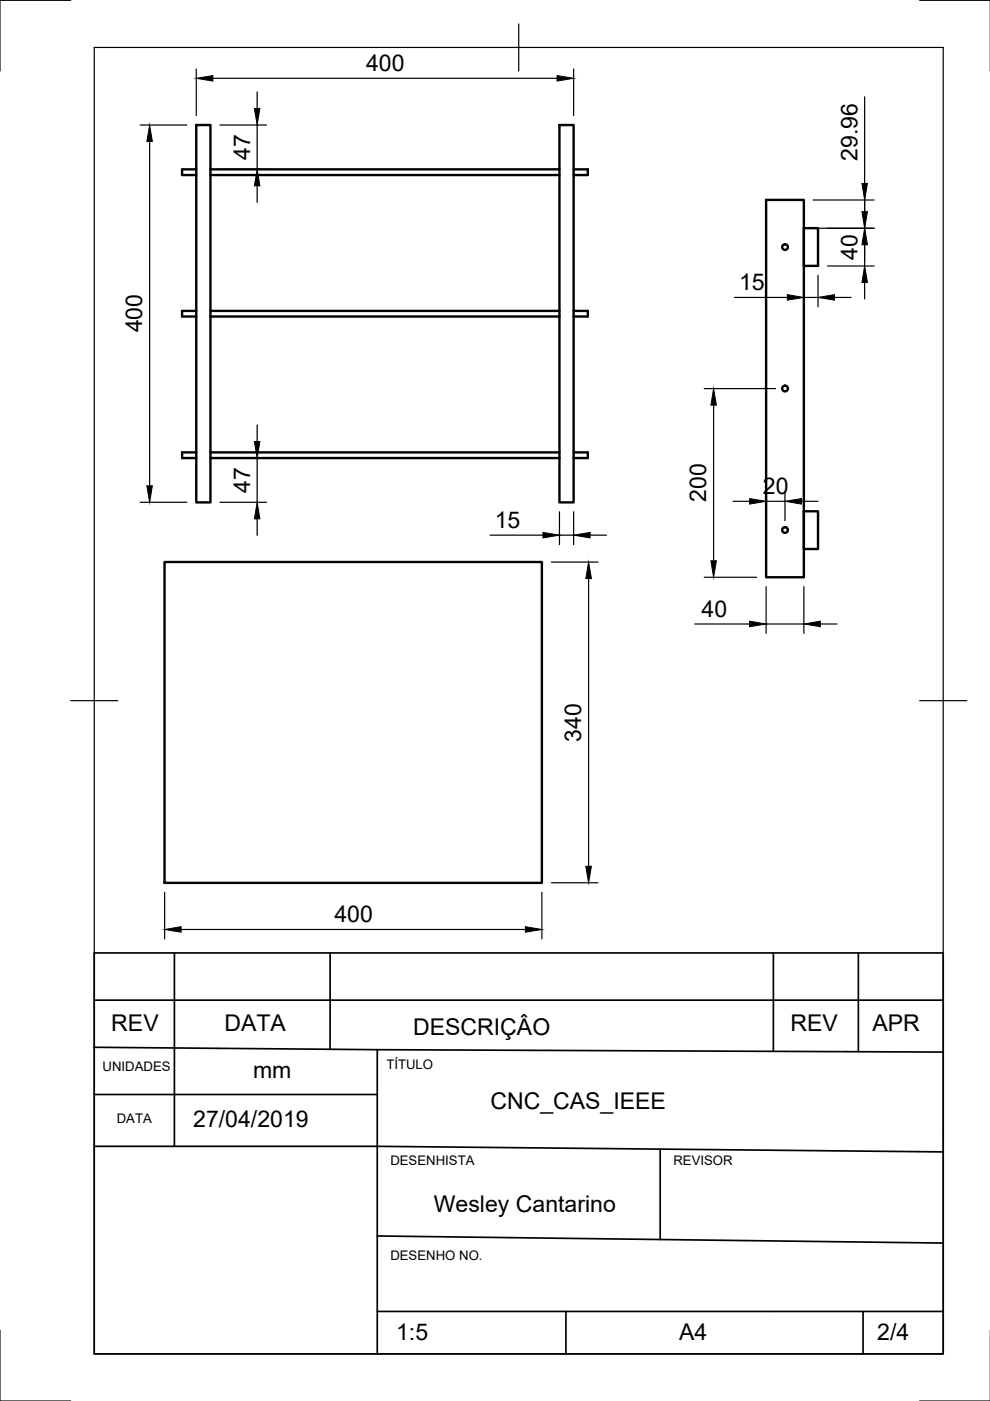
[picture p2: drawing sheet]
<svg xmlns="http://www.w3.org/2000/svg" width="210mm" height="297mm" viewBox="0 0 210 297" stroke-linecap="round" stroke-linejoin="round" font-family="sans-serif">
<!-- layer: Visible -->
<g fill="none" stroke="#000" stroke-width=".51">
<path d="M41.6 35.9h-3v1.2h3M41.6 26.5h3v80h-3zM44.6 37.1h74M44.6 35.9h74M118.6 26.5h3v80h-3zM121.6 35.9h3v1.2h-3M162.4 42.4h8v80h-8zM170.4 48.4h3v8h-3zM41.6 65.9h-3v1.2h3M44.6 67.1h74M44.6 65.9h74M121.6 65.9h3v1.2h-3"/>
<path d="M41.6 95.9h-3v1.2h3M44.6 97.1h74M44.6 95.9h74M121.6 95.9h3v1.2h-3M34.9 119.2h80v68h-80zM170.4 108.4h3v8h-3z"/>
<circle cx="166.4" cy="52.4" r=".6"/>
<circle cx="166.4" cy="82.4" r=".6"/>
<circle cx="166.4" cy="112.4" r=".6"/>
</g>
<!-- layer: Border -->
<path d="M15 .1h-15v15M20 10.1h180v276.9h-180zM110 5.1v10M195 .1h15M15 148.6h10M195 148.6h10M0 282.1v14.9h15M195 297h15" fill="none" stroke="#000" stroke-width=".25"/>
<!-- layer: Dimensions -->
<g fill="none" stroke="#000" stroke-width=".25">
<path d="M41.6 14.6v9.9M45.1 16.6h73M54.5 19.5v3.5M121.6 14.6v9.9M29.7 26.5h9.9M31.7 30v73M46.6 26.5h9.9M46.6 35.9h9.9M54.5 26.5v9.4M54.5 39.4v3.5M183.3 20.5v18.4M170.4 58.4v6.7"/>
<path d="M172.4 48.4h12.9M172.4 42.4h12.9M173.4 58.4v6.7M175.4 56.4h9.9M183.3 41.4v15M183.3 59.9v3.5M155.7 63.1h11.2M170.4 63.1h3M176.9 63.1h3.5M46.6 97.1h9.9M54.5 90.1v3.5M54.5 97.1v9.4"/>
<path d="M149.3 82.4h15.1M151.3 85.9v33M29.7 106.5h9.9M46.6 106.5h9.9M54.5 110v3.5M103.9 113.5h11.2M116.9 119.2h9.9M118.6 108.5v7M118.6 113.5h3M121.6 108.5v7M125.1 113.5h3.5M155.4 106.3h3.5"/>
<path d="M162.4 104.3v8.6M162.4 106.3h4M166.4 104.3v6.1M169.9 106.3h3.5M124.8 122.7v61M147.3 132.3h11.6M149.3 122.4h11.1M162.4 124.4v9.9M162.4 132.3h8M170.4 124.4v9.9M173.9 132.3h3.5M34.9 189.2v9.9"/>
<path d="M38.4 197.1h73M114.9 189.2v9.9M116.9 187.2h9.9"/>
</g>
<g fill="#000" stroke="#000" stroke-width=".21">
<path d="M41.6 16.6l3.5-.6v1.2zM118.1 16l3.5 .6-3.5 .6zM31.7 26.5l.6 3.5h-1.2zM54.5 35.9l.6 3.5h-1.2zM53.9 23h1.2l-.6 3.5zM182.8 38.9h1.1l-.6 3.5zM183.3 56.4l.6 3.5h-1.1zM182.8 44.9h1.1l-.6 3.5zM183.3 48.4l.6 3.5h-1.1zM166.9 62.5l3.5 .6-3.5 .5zM173.4 63.1l3.5-.6v1.1zM53.9 93.6h1.2l-.6 3.5z"/>
<path d="M151.3 82.4l.6 3.5h-1.2zM31.1 103h1.2l-.6 3.5zM54.5 106.5l.6 3.5h-1.2zM115.1 112.9l3.5 .6-3.5 .6zM121.6 113.5l3.5-.6v1.2zM150.7 118.9h1.2l-.6 3.5zM158.9 105.7l3.5 .6-3.5 .6zM166.4 106.3l3.5-.6v1.2zM124.8 119.2l.6 3.5h-1.2zM158.9 131.7l3.5 .6-3.5 .6zM170.4 132.3l3.5-.6v1.2zM34.9 197.1l3.5-.6v1.1z"/>
<path d="M111.4 196.5l3.5 .6-3.5 .5zM124.2 183.7h1.2l-.6 3.5z"/>
</g>
<!-- layer: TitleBlock -->
<g fill="none" stroke="#000" stroke-width=".36">
<path d="M20 212.1v-10.1h180v21.1M37 202v41M70 202v20.5M164 202v20.9M182 202v21M200 212.1h-180v9.9M20 222l60 .6 120 .5v63.9h-180v-44h60v44M20 222v21M20 232.1h60M80 222.6v20.4l120 1.2M140 243.6v19.2M80 278.1h103"/>
<path d="M80 262.1l120 1.5M120 278.1v8.9M200 278.1h-17v8.9"/>
</g>
<g font-size="4.9">
<text x="77.6" y="15">400</text>
<text x="53" y="33.9" transform="rotate(-90 53 33.9)">47</text>
<text x="181.8" y="34" transform="rotate(-90 181.8 34)">29.96</text>
<text x="181.8" y="55" transform="rotate(-90 181.8 55)">40</text>
<text x="156.7" y="61.5">15</text>
<text x="30.2" y="70.5" transform="rotate(-90 30.2 70.5)">400</text>
<text x="53" y="104.4" transform="rotate(-90 53 104.4)">47</text>
<text x="149.8" y="106.4" transform="rotate(-90 149.8 106.4)">200</text>
<text x="161.8" y="104.7">20</text>
<text x="104.9" y="111.9">15</text>
<text x="148.7" y="130.7">40</text>
<text x="123.2" y="157.2" transform="rotate(-90 123.2 157.2)">340</text>
<text x="70.9" y="195.5">400</text>
<text x="23.6" y="218.6">REV</text>
<text x="47.6" y="218.6">DATA</text>
<text x="87.6" y="219.4">DESCRIÇÂO</text>
<text x="167.6" y="218.6">REV</text>
<text x="185" y="218.6">APR</text>
<text x="53.7" y="228.5">mm</text>
<text x="41" y="239">27/04/2019</text>
<text x="104" y="235">CNC_CAS_IEEE</text>
<text x="92" y="257.1">Wesley Cantarino</text>
<text x="84" y="284">1:5</text>
<text x="144" y="284">A4</text>
<text x="186" y="284">2/4</text>
</g>
<g font-size="2.8">
<text x="21.8" y="227.1">UNIDADES</text>
<text x="81.9" y="226.6">TÍTULO</text>
<text x="24.8" y="238">DATA</text>
<text x="82.8" y="247.1">DESENHISTA</text>
<text x="142.8" y="247.1">REVISOR</text>
<text x="82.8" y="267.1">DESENHO NO.</text>
</g>
</svg>
